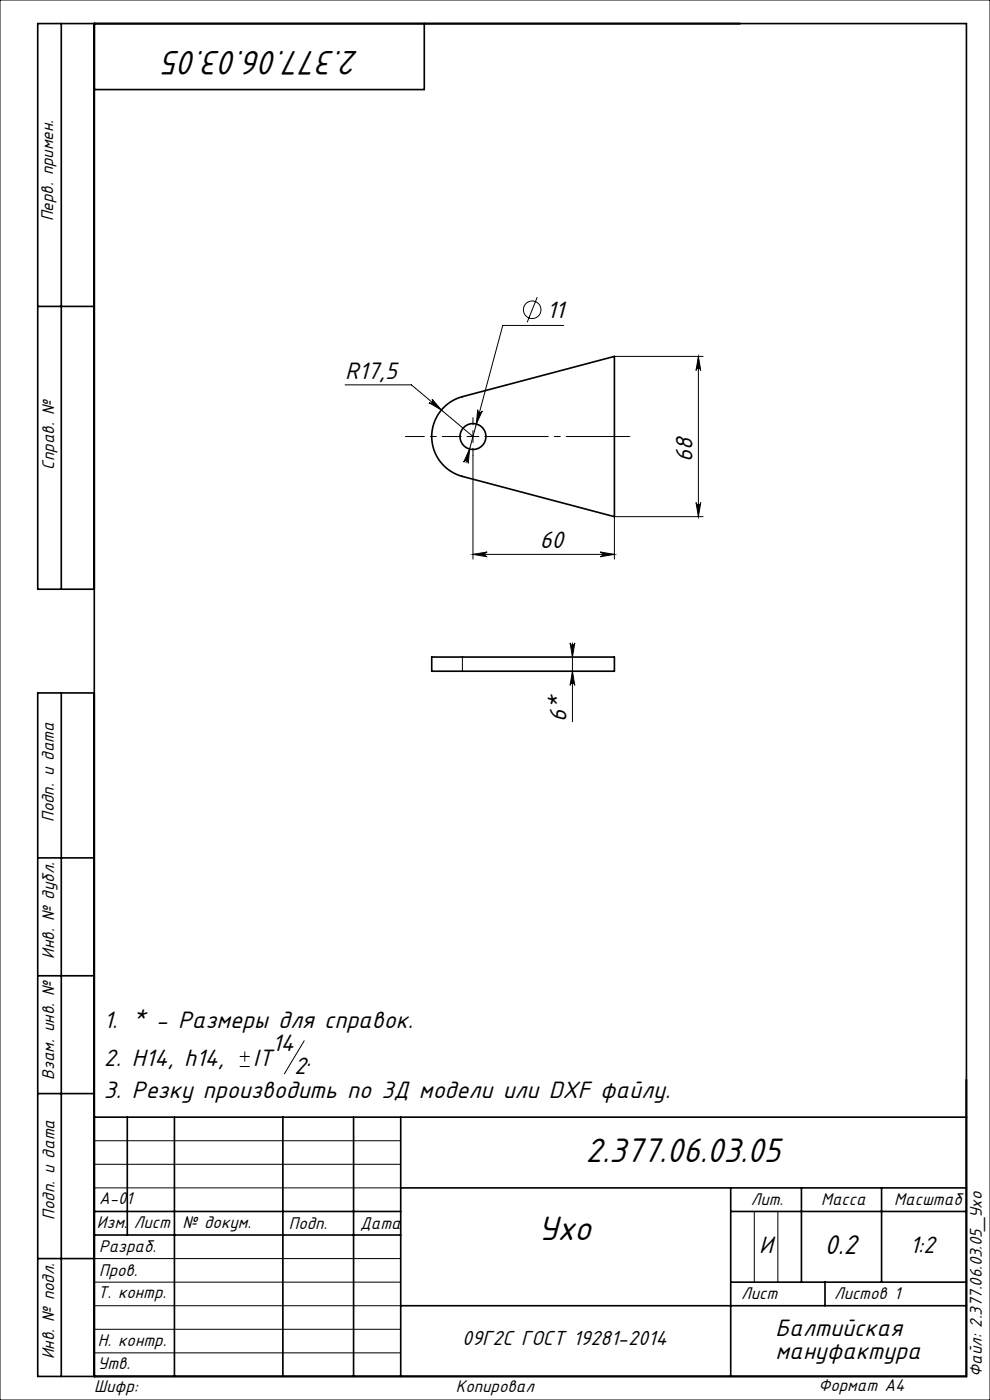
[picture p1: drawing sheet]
<svg xmlns="http://www.w3.org/2000/svg" width="210mm" height="297mm" viewBox="0 0 210 297" stroke-linecap="round" stroke-linejoin="round" font-family="sans-serif">
<g fill="none" stroke="#000" stroke-width=".21">
<path d="M0 0h210v297h-210zM114 63.1l-2.2 5.3M119.6 69h-13l-7.8 29.2M130.3 75.6h18.8M148.1 75.6l.5 3a.5 .5 0 0 0-.5-.5 .5 .5 0 0 0-.5 .5zM148.1 75.6v34M73.2 81.6h14.1l13 11M91.6 84.7l2 2.3-2.6-1.6a.5 .5 0 0 0 .7 0 .5 .5 0 0 0-.1-.7zM99.1 92.6h2.5M99.6 95.3l-.3 3a.5 .5 0 0 0-.3-.6 .5 .5 0 0 0-.6 .3zM100.3 91.4v2.5M100.3 96.6v22"/>
<path d="M101.3 86.9a.5 .5 0 0 0 .4 .6 .5 .5 0 0 0 .6-.3l-1.3 2.8zM100.3 117.6l3-.5a.5 .5 0 0 0-.4 .5 .5 .5 0 0 0 .4 .5zM100.3 117.6h30M127.3 117.1l3 .5-3 .5a.5 .5 0 0 0 .5-.5 .5 .5 0 0 0-.5-.5zM147.6 106.6a.5 .5 0 0 0 .5 .5 .5 .5 0 0 0 .5-.5l-.5 3zM149.1 109.6h-18.8v9M98.1 139.4v3M120.9 136.4a.5 .5 0 0 0 .5 .5 .5 .5 0 0 0 .5-.5l-.5 3zM121.4 136.4v16.7M121.4 142.4l.5 3a.5 .5 0 0 0-.5-.5 .5 .5 0 0 0-.5 .5zM50.9 226.3h2.1M50.9 224.1h2.1"/>
<path d="M51.9 223.1v2.1M64.5 220.8l-4.2 7M20 242h65M20 247h65M20 252h65M160 257v15M165 257v15M20 277h65M20 272h65M20 267h65M20 287h65M20 282h65"/>
<circle cx="112.9" cy="65.7" r="1.86"/>
</g>
<path d="M100.3 90.1v-1.5M100.3 95.1v1.5" fill="none" stroke="#000" stroke-width=".21" stroke-dasharray="15.2 1.3 1.3 1.3"/>
<path d="M97.8 92.6h-11.8" fill="none" stroke="#000" stroke-width=".21" stroke-dasharray="15.2 1.3 1.3 1.3" stroke-dashoffset="11.2"/>
<path d="M102.8 92.6h30.8" fill="none" stroke="#000" stroke-width=".21" stroke-dasharray="15.2 1.3 1.3 1.3" stroke-dashoffset="1.8"/>
<g fill="none" stroke="#000" stroke-width=".35">
<path d="M13 5v120M20 5v287M90 5v14h-70M8 65h12M94.1 86.5l2.1-1.6 1.9-.7 32.2-8.6v34l-32.2-8.5a8.8 8.8 0 0 1-4-14.6zM20 125h-12v-120h197v287h-197v-145h12M91.6 139.4h38.7v3h-38.7zM13 147v145M8 182h12M8 207h12M8 232h12M20 237h185"/>
<path d="M27 237v25M37 237v55M60 237v55M75 237v55M85 237v55M20 257h65M85 252h120M155 252v40M155 257h50M170 252v20M187 252v20M8 267h12"/>
<path d="M20 262h65M85 277h120M155 272h50M175 272v5"/>
<circle cx="100.3" cy="92.6" r="2.75"/>
</g>
<g fill="#000">
<path d="M91.6 84.7a.5 .5 0 0 1 .1 .7 .5 .5 0 0 1-.7 0l2.6 1.6zM99.6 95.3l-1.2 2.7a.5 .5 0 0 1 .6-.3 .5 .5 0 0 1 .3 .6zM101.3 86.9l-.3 3.1 1.3-2.8a.5 .5 0 0 1-.6 .3 .5 .5 0 0 1-.4-.6z"/>
<path d="M100.3 117.6l3-.5a.5 .5 0 0 0-.4 .5 .5 .5 0 0 0 .4 .5zM127.3 117.1l3 .5-3 .5a.5 .5 0 0 0 .5-.5 .5 .5 0 0 0-.5-.5z"/>
<path d="M147.6 106.6a.5 .5 0 0 0 .5 .5 .5 .5 0 0 0 .5-.5l-.5 3zM148.1 75.6l.5 3a.5 .5 0 0 0-.5-.5 .5 .5 0 0 0-.5 .5z"/>
<path d="M121.4 142.4l.5 3a.5 .5 0 0 0-.5-.5 .5 .5 0 0 0-.5 .5zM120.9 136.4a.5 .5 0 0 0 .5 .5 .5 .5 0 0 0 .5-.5l-.5 3z"/>
</g>
<g font-size="8">
<text x="76.2" y="10.7" transform="rotate(-180 76.2 10.7)">2.377.06.03.05</text>
<text x="124.2" y="246.6">2.377.06.03.05</text>
<text x="114.1" y="263.1">Ухо</text>
</g>
<text font-size="6.4" x="174.9" y="266">0.2</text>
<g font-size="5.6">
<text x="116" y="67.4">11</text>
<text x="73.2" y="80.4">R17,5</text>
<text x="146.9" y="98" transform="rotate(-90 146.9 98)">68</text>
<text x="114.5" y="116.4">60</text>
<text x="120.2" y="153.1" transform="rotate(-90 120.2 153.1)">6*</text>
<text x="22" y="218.1">1. * - Размеры для справок.</text>
<text x="22" y="226.2">2. Н14, h14,</text>
<text x="53.7" y="226.2">IT</text>
<text x="57.7" y="223">14</text>
<text x="62.4" y="227.9">2</text>
<text x="65" y="226.2">.</text>
<text x="22" y="232.8">3. Резку производить по 3Д модели или DXF файлу.</text>
<text x="161.1" y="265.7">И</text>
<text x="193" y="265.8">1:2</text>
<text x="164.5" y="283.4">Балтийская</text>
<text x="164.5" y="288.3">мануфактура</text>
</g>
<text font-size="4.8" x="98" y="285.4">09Г2С ГОСТ 19281-2014</text>
<g font-size="4">
<text x="11.3" y="46.9" transform="rotate(-90 11.3 46.9)">Перв. примен.</text>
<text x="11.5" y="99.6" transform="rotate(-90 11.5 99.6)">Справ. №</text>
<text x="11.4" y="174.4" transform="rotate(-90 11.4 174.4)">Подп. и дата</text>
<text x="11.5" y="203.4" transform="rotate(-90 11.5 203.4)">Инв. № дубл.</text>
<text x="11.5" y="229" transform="rotate(-90 11.5 229)">Взам. инв. №</text>
<text x="21" y="255.5">А-01</text>
<text x="159.2" y="255.6">Лит.</text>
<text x="174.2" y="255.6">Масса</text>
<text x="189.7" y="255.6">Масштаб</text>
<text x="11.5" y="258.8" transform="rotate(-90 11.5 258.8)">Подп. и дата</text>
<text x="20.6" y="260.5">Изм.</text>
<text x="28.4" y="260.5">Лист</text>
<text x="38.7" y="260.5">№ докум.</text>
<text x="61.3" y="260.6">Подп.</text>
<text x="76.4" y="260.6">Дата</text>
<text x="21" y="265.6">Разраб.</text>
<text x="20.7" y="275.4">Т. контр.</text>
<text x="21" y="270.8">Пров.</text>
<text x="157.2" y="275.6">Лист</text>
<text x="176.9" y="275.6">Листов 1</text>
<text x="20.7" y="285.6">Н. контр.</text>
<text x="11.5" y="288.4" transform="rotate(-90 11.5 288.4)">Инв. № подл.</text>
<text x="20.7" y="290.4">Утв.</text>
<text x="208.3" y="292.1" transform="rotate(-90 208.3 292.1)">Файл: 2.377.06.03.05_Ухо</text>
<text x="20" y="295.3">Шифр:</text>
<text x="96.7" y="295.3">Копировал</text>
<text x="173.6" y="295.1">Формат A4</text>
</g>
</svg>
